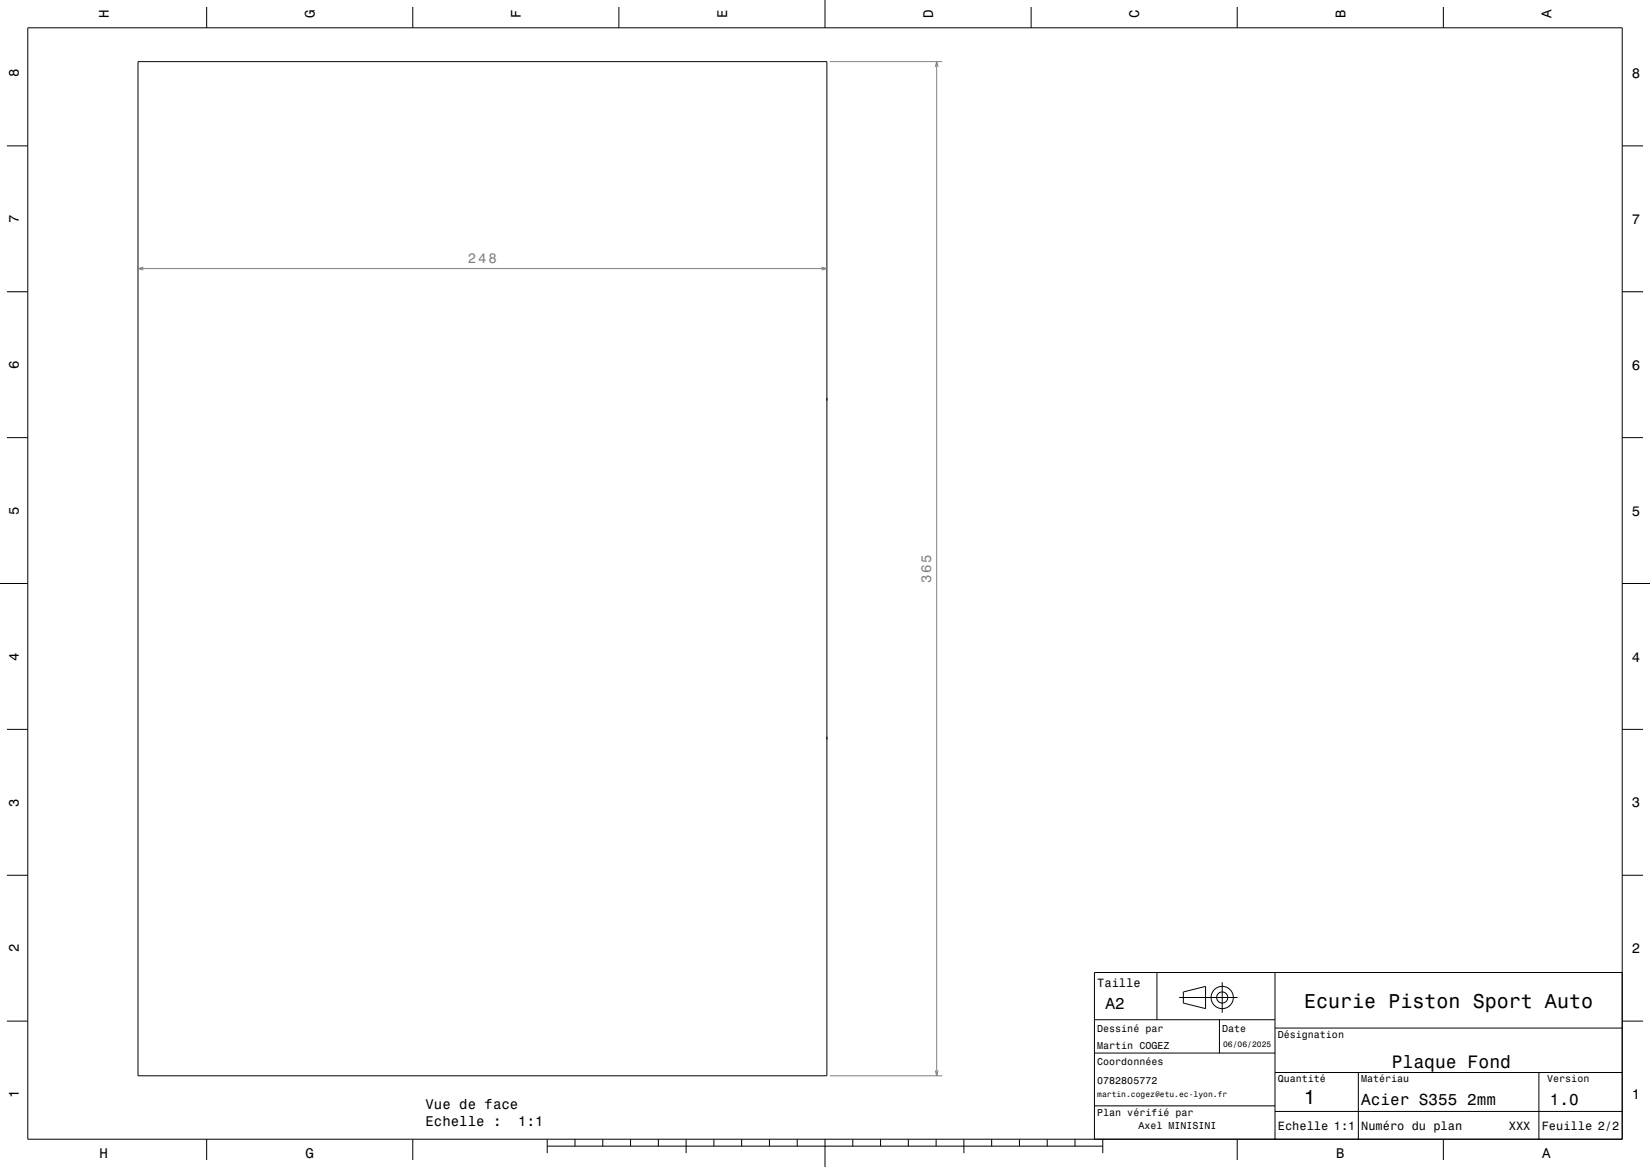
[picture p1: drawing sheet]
<svg xmlns="http://www.w3.org/2000/svg" width="594mm" height="420mm" viewBox="0 0 594 420" stroke-linecap="round" stroke-linejoin="round" font-family="sans-serif">
<path d="M298.7 22.2h40.5M336.7 24.1l.5-1.9 .5 1.9M337.2 22.2v365M49.7 96.7h248M51.6 96.1l-1.9 .6 1.9 .5M295.7 96.1l2 .6-2 .5M298.7 387.2h40.5M336.7 385.2l.5 2 .5-2" fill="none" stroke="#808080" stroke-width=".36"/>
<g fill="none" stroke="#000" stroke-width=".36">
<path d="M10 10h574v400h-574zM74.4 2.5v7.5M148.6 2.5v7.5M222.8 2.5v7.5M297 0v10M371.2 2.5v7.5M445.4 2.5v7.5M519.6 2.5v7.5M49.7 22.2h248v365h-248zM2.5 52.5h7.5M584 52.5h7.5M2.5 105h7.5"/>
<path d="M584 105h7.5M2.5 157.5h7.5M297.7 144.2h.1M297.7 143.2h.1M584 157.5h7.5M0 210h10M584 210h10M2.5 262.5h7.5M297.7 266.2h.1M297.7 265.2h.1M584 262.5h7.5M2.5 315h7.5"/>
<path d="M584 315h7.5M416.5 350v17M424.5 359h21M426 357l8-2v8l-8-2zM440 353.5v11M459 350v60M584 350h-190v60M2.5 367.5h7.5M394 367h65M394 379h65M439 367v12M459 370h125"/>
<path d="M584 367.5h7.5M394 398h65M459 386h125M489 386v24M554 386v24M74.4 410v7.5M148.6 410v7.5M197 412.5h200M197 410v5M207 410v2.5M217 410v2.5M227 410v2.5"/>
<path d="M237 410v2.5M247 410v5M257 410v2.5M267 410v2.5M277 410v2.5M287 410v2.5M297 410v10M307 410v2.5M317 410v2.5M327 410v2.5M337 410v2.5M347 410v5"/>
<path d="M357 410v2.5M367 410v2.5M377 410v2.5M387 410v2.5M397 410v5M445.4 410v7.5M459 400h125M519.6 410v7.5"/>
<circle cx="440" cy="359" r="2"/>
<circle cx="440" cy="359" r="4"/>
</g>
<g font-size="7.2">
<text x="469.5" y="362.6">Ecurie Piston Sport Auto</text>
<text x="469.3" y="397.3">1</text>
</g>
<text font-size="6.5" x="501" y="384.5">Plaque Fond</text>
<g font-size="5.8">
<text x="398" y="363.1">A2</text>
<text x="490" y="397.6">Acier S355 2mm</text>
<text x="558" y="397.6">1.0</text>
</g>
<g font-size="5">
<text x="39.1" y="6.5" transform="rotate(-90 39.1 6.5)">H</text>
<text x="113.3" y="6.5" transform="rotate(-90 113.3 6.5)">G</text>
<text x="187.5" y="6.5" transform="rotate(-90 187.5 6.5)">F</text>
<text x="261.7" y="6.5" transform="rotate(-90 261.7 6.5)">E</text>
<text x="335.9" y="6.5" transform="rotate(-90 335.9 6.5)">D</text>
<text x="410.1" y="6.5" transform="rotate(-90 410.1 6.5)">C</text>
<text x="484.3" y="6.5" transform="rotate(-90 484.3 6.5)">B</text>
<text x="558.5" y="6.5" transform="rotate(-90 558.5 6.5)">A</text>
<text x="6.8" y="27.8" transform="rotate(-90 6.8 27.8)">8</text>
<text x="587.5" y="28.1">8</text>
<text x="6.8" y="80.3" transform="rotate(-90 6.8 80.3)">7</text>
<text x="587.5" y="80.6">7</text>
<text x="6.8" y="132.8" transform="rotate(-90 6.8 132.8)">6</text>
<text x="587.5" y="133.1">6</text>
<text x="6.8" y="185.3" transform="rotate(-90 6.8 185.3)">5</text>
<text x="587.5" y="185.6">5</text>
<text x="6.8" y="237.8" transform="rotate(-90 6.8 237.8)">4</text>
<text x="587.5" y="238.1">4</text>
<text x="6.8" y="290.3" transform="rotate(-90 6.8 290.3)">3</text>
<text x="587.5" y="290.6">3</text>
<text x="6.8" y="342.8" transform="rotate(-90 6.8 342.8)">2</text>
<text x="587.5" y="343.1">2</text>
<text x="6.8" y="395.3" transform="rotate(-90 6.8 395.3)">1</text>
<text x="587.5" y="395.6">1</text>
<text x="153.2" y="399">Vue de face</text>
<text x="153.2" y="405.1">Echelle :</text>
<text x="186.6" y="405.1">1:1</text>
<text x="35.8" y="416.8">H</text>
<text x="110" y="416.8">G</text>
<text x="481" y="416.8">B</text>
<text x="555.2" y="416.8">A</text>
</g>
<g font-size="5" fill="#808080">
<text x="168.4" y="94.7">248</text>
<text x="335.2" y="209.9" transform="rotate(-90 335.2 209.9)">365</text>
</g>
<g font-size="4.3">
<text x="395" y="355.2">Taille</text>
<text x="460" y="406.6">Echelle 1:1</text>
<text x="490" y="406.6">Numéro du plan</text>
<text x="543.2" y="406.6">XXX</text>
<text x="555" y="406.6">Feuille 2/2</text>
</g>
<g font-size="3.6">
<text x="395" y="371.3">Dessiné par</text>
<text x="440" y="371.3">Date</text>
<text x="395" y="377.5">Martin COGEZ</text>
<text x="460" y="373.5">Désignation</text>
<text x="395" y="383.5">Coordonnées</text>
<text x="460" y="389.5">Quantité</text>
<text x="490" y="389.5">Matériau</text>
<text x="557" y="389.5">Version</text>
<text x="395" y="390.2">0782805772</text>
<text x="395" y="401.5">Plan vérifié par</text>
<text x="409.8" y="406.3">Axel MINISINI</text>
</g>
<g font-size="2.9">
<text x="440.3" y="376.8">06/06/2025</text>
<text x="395" y="394.8">martin.cogez@etu.ec-lyon.fr</text>
</g>
</svg>
